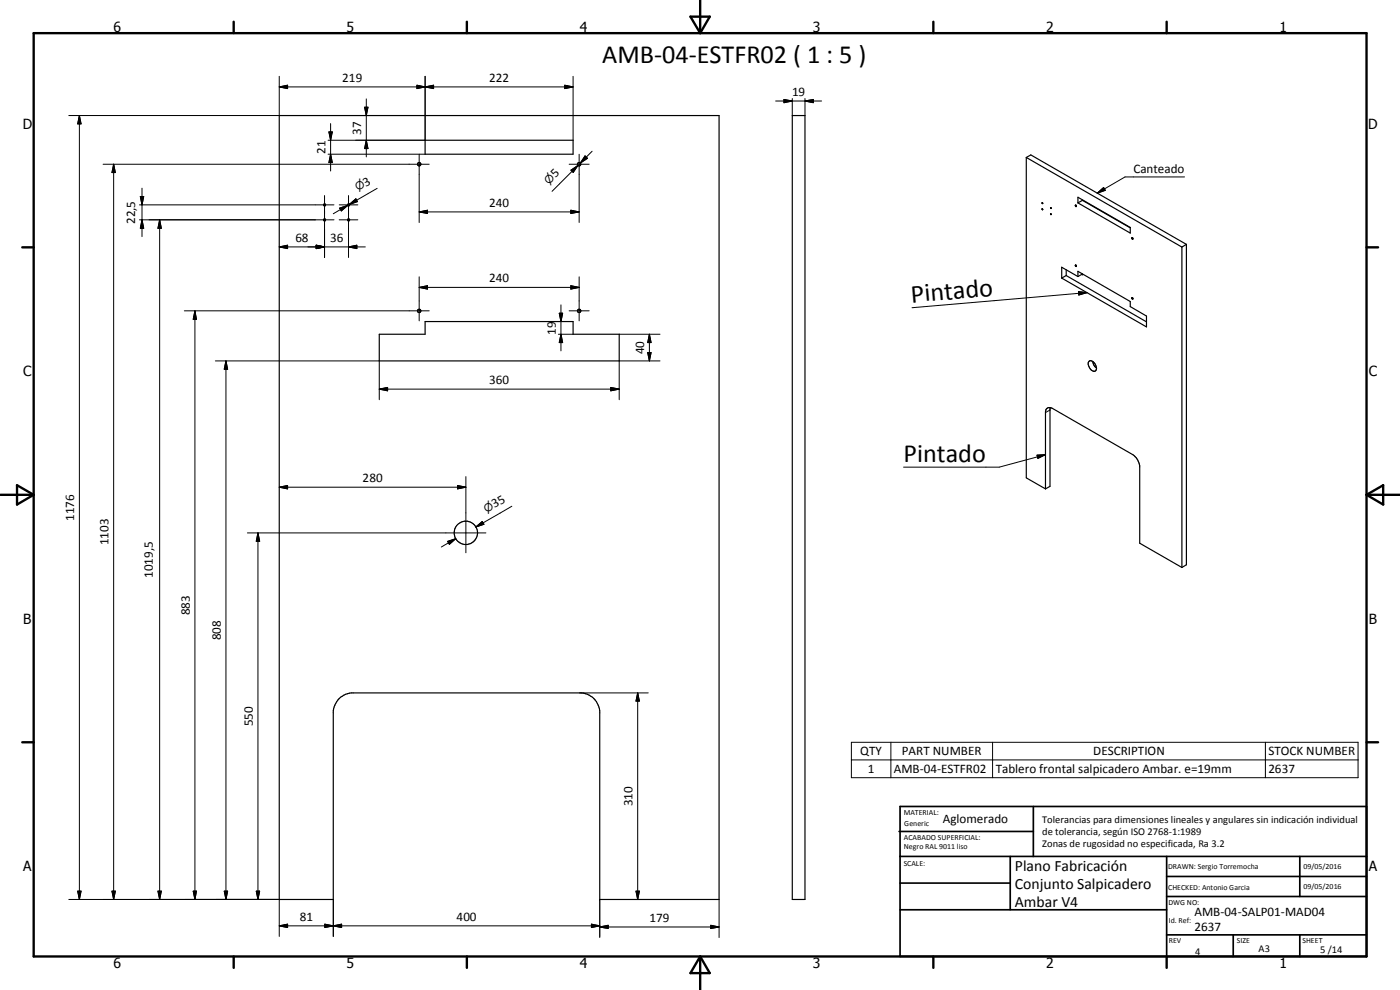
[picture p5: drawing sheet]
<svg xmlns="http://www.w3.org/2000/svg" width="420mm" height="297mm" viewBox="0 0 420 297" stroke-linecap="round" stroke-linejoin="round" font-family="sans-serif">
<g fill="none" stroke="#000" stroke-width=".35">
<path d="M83.8 34.7h132v235.2h-35.8v-56.6a6 6 0 0 0-5.4-5.4h-69.2a6 6 0 0 0-5.4 5.4v56.6h-16.2zM237.8 34.7h3.8v235.2h-3.8zM127.6 42.1h44.4v4.2h-44.4zM308 47.2l1.4-.7 46.7 26.8M308 47.2v96.2l5.8 3.3M308 47.2l46.7 26.9M323.5 59.2l15.7 9v1.7l-15.7-9zM324.9 59.9v.2M97.1 61.3h.5l.1 .3-.5 .1zM97.2 65.7h.4l.1 .4a.3 .3 0 0 1-.5 .1 .3 .3 0 0 1 0-.5zM312.7 60.8l.2 .3zM312.7 62.7l.2 .2z"/>
<path d="M315.3 62.3l.1 .3zM315.3 64.1l.2 .3zM315.4 62.4h.1M315.5 64.3h.1M322.8 61.5l.2 .5zM322.8 79.5l.2 .5-.2-.1zM322.8 79.5h-.1M324.9 60.1l14.3 8.3M324.9 60.1l-1.4 .8M339.8 71.3l.2 .5-.3-.3zM339.9 71.8h.1M354.7 74.1v96.2"/>
<path d="M356.1 73.3v96.2l-1.4 .8M356.1 73.3l-1.4 .8M320 80.9v1.8M320 82.7l24.1 13.9M320 82.7l-1.4 .7M323.5 83v-1.6l15.7 9.1v1.5l4.9 2.8v3.3l-25.5-14.7M323.5 83l-4.9-2.8v3.2M324.9 82.2l-1.4 .8M339.7 89.3l.2 .1v.3zM113.8 100.3h13.8v-3.8h44.4v3.8h13.8v8h-72zM326.9 108.3a1.99 1.99 0 0 1 1.8 3 1.99 1.99 0 0 1-1.8-3zM327.9 108.5a2.66 2.66 0 0 0 1.1 1.9"/>
<path d="M315.2 122.3l-.1 23.6-1.3 .8M313.8 146.7v-23.2a1.27 1.27 0 0 1 .7-1.2 1.27 1.27 0 0 1 1.4 .3l24 13.8a5.1 5.1 0 0 1 2.1 3.3v23.3l12.7 7.3"/>
<circle cx="125.8" cy="49.3" r=".51"/>
<circle cx="173.8" cy="49.3" r=".5"/>
<circle cx="104.6" cy="61.5" r=".3"/>
<circle cx="104.6" cy="66" r=".3"/>
<circle cx="125.8" cy="93.3" r=".5"/>
<circle cx="173.8" cy="93.3" r=".5"/>
<circle cx="139.8" cy="159.9" r="3.5"/>
</g>
<circle cx="324.9" cy="82.2" r=".18" fill="#000"/>
<g fill="none" stroke="#000" stroke-width=".3">
<path d="M23.8 34.7l.5 2.5h-1zM23.8 34.7v235.2M83.8 26.1l2.5-.5v1zM83.8 26.1h88.2M83.8 22.9v11.8h-63.2M98.7 39.6h1l-.5 2.5zM99.2 37.1v14.2M109.4 32.2h1l-.5 2.5zM109.9 29.7v17.4M125.1 25.6l2.5 .5-2.5 .5zM127.6 26.1l2.5-.5v1zM127.6 22.9v19.2h-29.1"/>
<path d="M169.5 25.6l2.5 .5-2.5 .5zM172 22.9v19.2M232.8 30.3h13.8M235.3 29.8l2.5 .5-2.5 .5zM237.8 29.5v5.2M241.6 30.3l2.5-.5v1zM241.6 29.5v5.2M30.9 49.3h97.9M34.1 49.3l.5 2.5h-1zM34.1 49.3v220.6M42.1 59h1l-.5 2.5zM42.6 56.5v14.5"/>
<path d="M97.4 58.7v18.6M98.5 46.3h29.1M99.2 46.3l.5 2.5h-1zM104.6 58.7v18.6M109.9 42.1l.5 2.5h-1zM113.2 56.5l-8.4 4.8M125.8 46.3v20.5M170.8 49.3h6M171.4 51.1l2-1.4-1.4 2zM173.4 49.7l-7.7 7.7M173.8 46.3v20.5M175.6 46.8l.7 .7-2.2 1.4z"/>
<path d="M177.7 45.4l-3.6 3.5M329.3 58l1.9-1.7 .5 .8zM355.5 53.1h-17.9l-8.3 4.9M41.9 66h58.3M41.9 61.5h58.3M42.6 66l.5 2.5h-1zM47.9 66l.5 2.5h-1zM47.9 66v203.9M83.8 74.1l2.5-.5v1zM83.8 74.1h25.8M94.9 73.6l2.5 .5-2.5 .5zM101.8 66h5.6"/>
<path d="M101.8 61.5h5.6M101.9 62.4l2.4-.8-1.9 1.7zM104.3 61.6l-4.3 2.5M104.6 74.1l2.5-.5v1zM104.8 61.3l2-1.7 .5 .9zM107 60.1l-2.2 1.2M125.8 63.6l2.5-.5v1zM125.8 63.6h48M171.3 63.1l2.5 .5-2.5 .5zM55.3 93.3h73.5M58.5 93.3l.5 2.5h-1zM58.5 93.3v176.6"/>
<path d="M125.8 86.2l2.5-.5v1zM125.8 83.1v13.2M125.8 86.2h48M167.8 94h1.1l-.6 2.5zM168.3 91.5v13.8M170.8 93.3h6M171.3 85.7l2.5 .5-2.5 .5zM173.8 83.1v13.2M323.7 87.5l2.5 .3-2.4 .7zM326.2 87.8l-52.5 4.5M64.6 108.3h49.2v11.6M67.8 108.3l.5 2.5h-1z"/>
<path d="M67.8 108.3v161.6M113.8 116.8l2.5-.6v1.1zM113.8 116.8h72M167.6 100.3h4.4M168.3 100.3l.6 2.5h-1.1zM183.3 116.2l2.5 .6-2.5 .5zM185.8 100.3h12.3M194.4 105.8h1l-.5 2.5zM194.9 100.3l.5 2.5h-1zM194.9 100.3v8M198.1 108.3h-12.3v11.6M311.2 136.6l2.6-.2-2.3 1.1z"/>
<path d="M313.8 136.4l-13.9 3.8h-28.7M315.1 123l-1.3 .8M74.2 159.9h71.6M77.4 159.9l.5 2.5h-1zM77.4 159.9v110M83.8 146.2l2.5-.5v1zM83.8 146.2h56M137.3 145.7l2.5 .5-2.5 .5zM139.8 143v22.9M142.8 158.1l1.9-1.6 .5 .8zM145 156.9l-2.2 1.2M153.6 151.9l-10.8 6.2"/>
<path d="M134.4 162.4l2.4-.8-1.9 1.7zM136.8 161.6l-4.4 2.5M174 207.9h20.6M191.4 207.9l.5 2.5h-1zM191.4 207.9v62M255.5 222.7h152.1v10.6h-152.1zM255.5 228h152.1M267.4 222.7v10.6M297.9 222.7v10.6M379.8 222.7v10.6M20.6 269.9h63.2v11.1M23.3 267.4h1l-.5 2.5z"/>
<path d="M33.6 267.4h1l-.5 2.5zM47.4 267.4h1l-.5 2.5zM58 267.4h1l-.5 2.5zM67.3 267.4h1l-.5 2.5zM76.9 267.4h1l-.5 2.5zM83.8 277.8l2.5-.5v1zM83.8 277.8h96.2M97.5 277.3l2.5 .5-2.5 .5zM100 277.8l2.5-.5v1zM100 269.9v11.1M177.5 277.3l2.5 .5-2.5 .5zM180 278.1l2.5-.5v1z"/>
<path d="M180 278.1h35.8M180 269.9v11.4M190.9 267.4h1l-.5 2.5zM213.3 277.6l2.5 .5-2.5 .5zM215.8 269.9v11.4"/>
</g>
<g fill="none" stroke="#000" stroke-width=".71">
<path d="M10.1 9.9h400v277.1h-400zM70.1 6.5v3.4M140.1 6.5v3.4M207.2 5h5.8l-2.9 4.9zM210.1 0v9.9M280.1 6.5v3.4M350.1 6.5v3.4M6.7 74.2h3.4M410.1 74.2h3.5M.1 148.5h10M5.1 145.6l5 2.9-5 2.9zM410.1 148.5h10"/>
<path d="M410.1 148.5l5-2.9v5.8zM6.7 222.7h3.4M410.1 222.7h3.5M70.1 287v3.4M140.1 287v3.4M210.1 287v10M210.1 287l2.9 5h-5.8zM280.1 287v3.4M350.1 287v3.4"/>
</g>
<g fill="none" stroke="#000" stroke-width=".51">
<path d="M269.8 249.5h40.3M270.1 242h140v45h-140zM270.1 257h140M303.2 257v16M310.1 242v15M350.1 257v30M390.1 257v12M270.1 265h33.1M270.1 273h80M350.1 269h60M350.1 263h60M350.1 280.5h60"/>
<path d="M370.1 280.5v6.5M390.1 280.5v6.5"/>
</g>
<g fill="#000">
<path d="M23.8 34.7l.5 2.5h-1zM83.8 26.1l2.5-.5v1zM98.7 39.6h1l-.5 2.5zM109.4 32.2h1l-.5 2.5zM125.1 25.6l2.5 .5-2.5 .5zM127.6 26.1l2.5-.5v1zM169.5 25.6l2.5 .5-2.5 .5zM235.3 29.8l2.5 .5-2.5 .5zM241.6 30.3l2.5-.5v1zM34.1 49.3l.5 2.5h-1zM42.1 59h1l-.5 2.5zM99.2 46.3l.5 2.5h-1z"/>
<path d="M104.8 61.3l2-1.7 .5 .9zM109.9 42.1l.5 2.5h-1zM171.4 51.1l2-1.4-1.4 2zM175.6 46.8l.7 .7-2.2 1.4zM329.3 58l1.9-1.7 .5 .8zM42.6 66l.5 2.5h-1zM47.9 66l.5 2.5h-1zM83.8 74.1l2.5-.5v1zM94.9 73.6l2.5 .5-2.5 .5zM101.9 62.4l2.4-.8-1.9 1.7zM104.6 74.1l2.5-.5v1zM125.8 63.6l2.5-.5v1z"/>
<path d="M171.3 63.1l2.5 .5-2.5 .5zM58.5 93.3l.5 2.5h-1zM125.8 86.2l2.5-.5v1zM167.8 94h1.1l-.6 2.5zM171.3 85.7l2.5 .5-2.5 .5zM323.7 87.5l2.5 .3-2.4 .7zM67.8 108.3l.5 2.5h-1zM113.8 116.8l2.5-.6v1.1zM168.3 100.3l.6 2.5h-1.1zM183.3 116.2l2.5 .6-2.5 .5zM194.4 105.8h1l-.5 2.5zM194.9 100.3l.5 2.5h-1z"/>
<path d="M311.2 136.6l2.6-.2-2.3 1.1zM83.8 146.2l2.5-.5v1zM137.3 145.7l2.5 .5-2.5 .5zM142.8 158.1l1.9-1.6 .5 .8zM77.4 159.9l.5 2.5h-1zM134.4 162.4l2.4-.8-1.9 1.7zM191.4 207.9l.5 2.5h-1zM23.3 267.4h1l-.5 2.5zM33.6 267.4h1l-.5 2.5zM47.4 267.4h1l-.5 2.5zM58 267.4h1l-.5 2.5zM67.3 267.4h1l-.5 2.5z"/>
<path d="M76.9 267.4h1l-.5 2.5zM83.8 277.8l2.5-.5v1zM97.5 277.3l2.5 .5-2.5 .5zM100 277.8l2.5-.5v1zM177.5 277.3l2.5 .5-2.5 .5zM180 278.1l2.5-.5v1zM190.9 267.4h1l-.5 2.5zM213.3 277.6l2.5 .5-2.5 .5z"/>
</g>
<g font-size="7.9">
<text x="180.7" y="19">AMB-04-ESTFR02 ( 1 : 5 )</text>
<text x="273.6" y="90.8" transform="rotate(-5 273.6 90.8)">Pintado</text>
<text x="271.2" y="138.6">Pintado</text>
</g>
<g font-size="4.7">
<text x="304.6" y="261.2">Plano Fabricación</text>
<text x="304.6" y="266.6">Conjunto Salpicadero</text>
<text x="304.6" y="272">Ambar V4</text>
</g>
<g font-size="4.2">
<text x="34" y="9.6">6</text>
<text x="104" y="9.6">5</text>
<text x="174" y="9.6">4</text>
<text x="244" y="9.6">3</text>
<text x="314" y="9.6">2</text>
<text x="384" y="9.6">1</text>
<text x="6.8" y="38.7">D</text>
<text x="410.6" y="38.7">D</text>
<text x="7" y="112.9">C</text>
<text x="410.8" y="112.9">C</text>
<text x="7" y="187.1">B</text>
<text x="410.8" y="187.1">B</text>
<text x="7" y="261.4">A</text>
<text x="410.8" y="261.4">A</text>
<text x="34" y="290.4">6</text>
<text x="104" y="290.4">5</text>
<text x="174" y="290.4">4</text>
<text x="244" y="290.4">3</text>
<text x="314" y="290.4">2</text>
<text x="384" y="290.4">1</text>
</g>
<g font-size="3.9">
<text x="102.7" y="24.6">219</text>
<text x="146.8" y="24.6">222</text>
<text x="237.7" y="28.8">19</text>
<text x="108.4" y="40.4" transform="rotate(-90 108.4 40.4)">37</text>
<text x="97.7" y="46.2" transform="rotate(-90 97.7 46.2)">21</text>
<text x="166.7" y="53.4" transform="rotate(-45 166.7 53.4)">5</text>
<text x="340.1" y="52">Canteado</text>
<text x="109.8" y="56" transform="rotate(-30 109.8 56)">3</text>
<text x="146.8" y="62.1">240</text>
<text x="40.6" y="67.2" transform="rotate(-90 40.6 67.2)">22,5</text>
<text x="88.6" y="72.6">68</text>
<text x="99" y="72.6">36</text>
<text x="146.8" y="84.7">240</text>
<text x="166.8" y="100.4" transform="rotate(-90 166.8 100.4)">19</text>
<text x="193.4" y="106.3" transform="rotate(-90 193.4 106.3)">40</text>
<text x="146.8" y="115.2">360</text>
<text x="108.8" y="144.7">280</text>
<text x="148.5" y="152.4" transform="rotate(-30 148.5 152.4)">35</text>
<text x="22.3" y="156.3" transform="rotate(-90 22.3 156.3)">1176</text>
<text x="32.6" y="163.6" transform="rotate(-90 32.6 163.6)">1103</text>
<text x="45.8" y="173.4" transform="rotate(-90 45.8 173.4)">1019,5</text>
<text x="57" y="184.6" transform="rotate(-90 57 184.6)">883</text>
<text x="66.3" y="192.1" transform="rotate(-90 66.3 192.1)">808</text>
<text x="75.9" y="217.9" transform="rotate(-90 75.9 217.9)">550</text>
<text x="258.2" y="226.7">QTY</text>
<text x="270.7" y="226.7">PART NUMBER</text>
<text x="328.1" y="226.7">DESCRIPTION</text>
<text x="380.7" y="226.7">STOCK NUMBER</text>
<text x="260.4" y="231.9">1</text>
<text x="268.3" y="231.9">AMB-04-ESTFR02</text>
<text x="298.8" y="232.1">Tablero frontal salpicadero Ambar. e=19mm</text>
<text x="380.7" y="231.9">2637</text>
<text x="189.9" y="241.9" transform="rotate(-90 189.9 241.9)">310</text>
<text x="282.9" y="246.9">Aglomerado</text>
<text x="358.5" y="275">AMB-04-SALP01-MAD04</text>
<text x="89.9" y="276.2">81</text>
<text x="137" y="276.2">400</text>
<text x="194.9" y="276.6">179</text>
<text x="358.5" y="279.4">2637</text>
</g>
<g font-size="3.3">
<text x="107.3" y="57.4" transform="rotate(-30 107.3 57.4)">n</text>
<text x="164.7" y="55.4" transform="rotate(-45 164.7 55.4)">n</text>
<text x="146" y="153.8" transform="rotate(-30 146 153.8)">n</text>
</g>
<g font-size="3.1">
<text x="312.7" y="246.8">Tolerancias para dimensiones lineales y angulares sin indicación individual</text>
<text x="312.7" y="250.4">de tolerancia, según ISO 2768-1:1989</text>
<text x="312.7" y="254">Zonas de rugosidad no especificada, Ra 3.2</text>
<text x="358.7" y="286.4">4</text>
<text x="377.7" y="285.6">A3</text>
<text x="396.2" y="285.9">5 /14</text>
</g>
<g font-size="2.4">
<text x="271.2" y="244.4">MATERIAL:</text>
<text x="271.3" y="252">ACABADO SUPERFICIAL:</text>
<text x="271.4" y="247.9">Generic</text>
<text x="271.3" y="254.6">Negro RAL 9011 liso</text>
<text x="271.2" y="259.7">SCALE:</text>
<text x="350.6" y="260.8">DRAWN: Sergio Torremocha</text>
<text x="391.2" y="260.6">09/05/2016</text>
<text x="350.6" y="267">CHECKED: Antonio Garcia</text>
<text x="391.2" y="266.7">09/05/2016</text>
<text x="350.6" y="271.4">DWG NO:</text>
<text x="350.8" y="276.9">Id. Ref:</text>
<text x="350.8" y="282.8">REV</text>
<text x="371.2" y="282.9">SIZE</text>
<text x="390.9" y="282.9">SHEET</text>
</g>
</svg>
